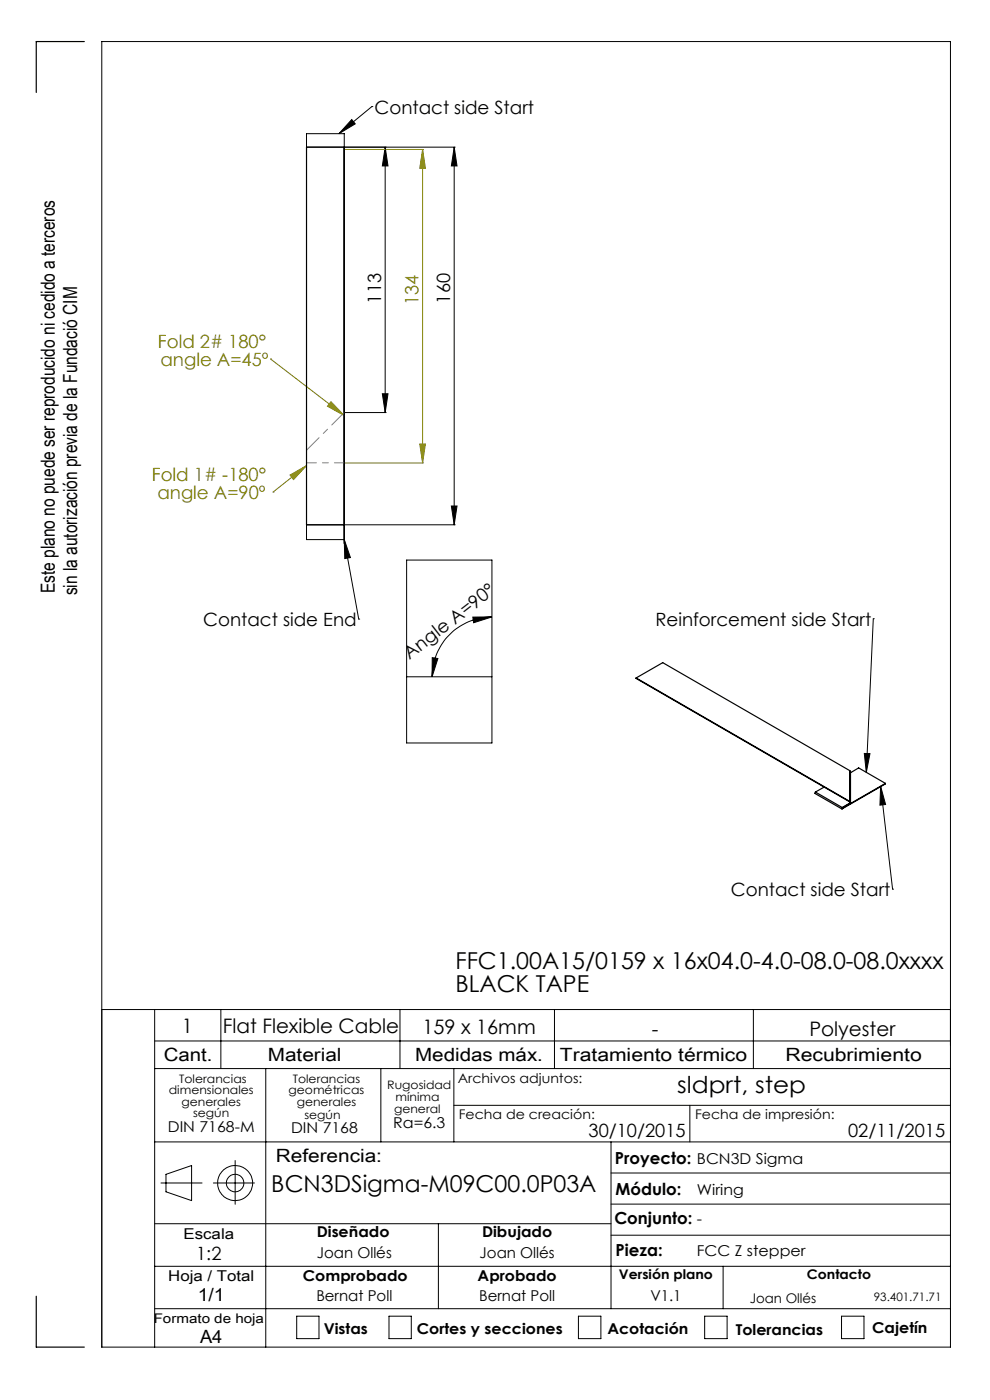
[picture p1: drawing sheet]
<svg xmlns="http://www.w3.org/2000/svg" width="210mm" height="297mm" viewBox="0 0 210 297" stroke-linecap="round" stroke-linejoin="round" font-family="sans-serif">
<g fill="none" stroke="#000" stroke-width=".21">
<path d="M65 31.2h8M74.6 25.4l.8 .9-3.5 2.1zM78.9 22.6h.1M78.9 22.6l-7 5.8M81.7 31.2v56.3M81.7 31.2l.6 4h-1.2zM96.3 31.2v80.1M96.3 31.2l.6 4h-1.2zM96.6 31.2h-23.4M73.2 87.5h8.7M81.1 83.5h1.2l-.6 4zM65 111.3h8"/>
<path d="M73 114.5h-8v-86.1h8v86.9M73 114.5l1.3 3.8-1.2 .2zM73 114.5l3.1 16.8M73.2 111.3h23.4M86.3 118.8h18.1v38.8h-18.1zM95.7 107.3h1.2l-.6 4zM76.1 131.3h.1M91.7 139.5l1.2 .2-1.2 3.9zM100.3 130.9h4.1l-3.9 1.2zM104.4 130.9a12.8 12.8 0 0 0-12.7 12.7M185.2 131.3h.1M185.2 131.3l-1.4 32.6"/>
<path d="M86.3 143.6h18.1M183.3 159.8l1.2 .1-.7 4zM186.8 166.8l1.1 3.9-1.2 .1zM186.8 166.8l2.5 21.8M189.3 188.6h.1M21.6 214.2h180M32.8 214.2v71.6M46.8 214.2v12.5M84.8 214.2v12.5M117.6 214.2v12.5M159.8 214.2v12.5M32.8 220.8h168.8"/>
<path d="M32.8 226.7h168.8M56.4 226.7v59.1M80.8 226.7v15.5M96.3 226.7v15.5M96.3 234.5h105.3M146.3 234.5v7.7M32.8 259.6h96.8M32.8 242.2h168.8M34.1 251h8.8M35.2 249.1l5.4-1.8v7.4l-5.4-1.9zM45.3 251h8.7M49.9 246.2v9.3"/>
<path d="M93 259.6v18M129.6 242.2v35.4M129.6 255.4h72M129.6 248.8h72M32.8 277.6h168.8M32.8 268.6h168.8M62.9 279.2h4.8v4.8h-4.8zM82.5 279.2h4.7v4.8h-4.7zM122.7 279.2h4.8v4.8h-4.8zM129.6 262h72M149.5 279.2h4.7v4.8h-4.7zM153.4 268.6v9"/>
<path d="M178.5 279.2h4.8v4.8h-4.8zM21.6 285.8h180v-277h-180v277"/>
<circle cx="49.9" cy="251" r="3.7"/>
<circle cx="49.9" cy="251" r="1.86"/>
</g>
<path d="M73.2 31.7h16.6M89.6 31.7v66.5M89.6 31.7l.6 4h-1.2zM57.4 76.2h.1M57.4 76.2l15.6 12M65 98.8l-7.1 5.6M70.2 85.2l2.8 3-3.5-2zM73.2 98.2h16.6M89 94.2h1.2l-.6 4zM57.9 104.4h.1M61.5 100.8l3.5-2-2.7 2.9z" fill="none" stroke="#808000" stroke-width=".21"/>
<path d="M17.9 8.8h-10.2v10.8M7.7 275v10.8h10.2" fill="none" stroke="#000" stroke-width=".25"/>
<path d="M65 95.5l8-8" fill="none" stroke="#808080" stroke-width=".21" stroke-dasharray="15.2 1.3 1.3 1.3" stroke-dashoffset="11.5"/>
<path d="M65 98.2h8" fill="none" stroke="#808080" stroke-width=".21" stroke-dasharray="15.2 1.3 1.3 1.3" stroke-dashoffset="13.1"/>
<g fill="#000">
<path d="M81.1 83.5h1.2l-.6 4zM81.7 31.2l.6 4h-1.2z"/>
<path d="M100.3 130.9h4.1l-3.9 1.2zM91.7 139.5l1.2 .2-1.2 3.9z"/>
<path d="M186.8 166.8l1.1 3.9-1.2 .1zM183.3 159.8l1.2 .1-.7 4z"/>
</g>
<path d="M89.6 31.7l.6 4h-1.2zM89 94.2h1.2l-.6 4z" fill="#808000"/>
<g fill="#000">
<path d="M74.6 25.4l.8 .9-3.5 2.1zM73 114.5l1.3 3.8-1.2 .2z"/>
<path d="M96.3 31.2l.6 4h-1.2zM95.7 107.3h1.2l-.6 4z"/>
</g>
<path d="M70.2 85.2l2.8 3-3.5-2zM61.5 100.8l3.5-2-2.7 2.9z" fill="#808000"/>
<g fill="none" stroke="#000" stroke-width=".25">
<path d="M65 31.2h8v80.1h-8zM134.9 143.8l45.4 26.2 .1 .3-.2 .2M134.9 143.8l45.4 26.3-.1 .3-1.6 .9M134.9 143.8l5.7-3.2 39.6 22.9M173 168l-.1 .3 5.6 3.3M173 168l5.6 3.3M174.8 167l-1.8 1M178.6 171.4v.1M178.6 171.3l-.1 .2 .1 .1M178.6 171.3v.1M178.6 171.5v.1M180.2 163.5l.2 .2v6.5"/>
<path d="M180.2 170.5l-1.6 .9M180.2 163.5v7M180.4 163.9l1.7-1 5.7 3.3M187.8 166.2l-9.2 5.3M187.8 166.2l-9.2 5.4"/>
</g>
<g font-size="4.9">
<text x="96.6" y="205.5">FFC1.00A15/0159 x 16x04.0-4.0-08.0-08.0xxxx</text>
<text x="96.6" y="210.4">BLACK TAPE</text>
<text x="143.7" y="231.8">sldprt, step</text>
<text x="57.6" y="253">BCN3DSigma-M09C00.0P03A</text>
</g>
<g font-size="4.2">
<text x="38.6" y="219">1</text>
<text x="47.3" y="219.2">Flat Flexible Cable</text>
<text x="89.6" y="219.4">159 x 16mm</text>
<text x="138.3" y="219.7">-</text>
<text x="171.7" y="219.7">Polyester</text>
</g>
<g font-size="4.1">
<text x="11.6" y="125.8" transform="rotate(-90 11.6 125.8)">Este plano no puede ser reproducido ni cedido a terceros</text>
<text x="16.3" y="126.3" transform="rotate(-90 16.3 126.3)">sin la autorización previa de la Fundació CIM</text>
</g>
<g font-size="3.9">
<text x="79.4" y="24.1">Contact side Start</text>
<text x="80.9" y="64.4" transform="rotate(-90 80.9 64.4)">113</text>
<text x="95.5" y="64.4" transform="rotate(-90 95.5 64.4)">160</text>
<text x="43.1" y="132.8">Contact side End</text>
<text x="139" y="132.7">Reinforcement side Start</text>
<text x="86.9" y="140" transform="rotate(-38 86.9 140)">Angle A=90°</text>
<text x="155" y="190.1">Contact side Start</text>
<text x="34.8" y="225">Cant.</text>
<text x="56.8" y="225">Material</text>
<text x="88.1" y="225">Medidas máx.</text>
<text x="118.8" y="225">Tratamiento térmico</text>
<text x="166.6" y="225">Recubrimiento</text>
<text x="124.8" y="241.3">30/10/2015</text>
<text x="179.9" y="241.3">02/11/2015</text>
<text x="58.5" y="246.5">Referencia:</text>
<text x="41.6" y="267.2">1:2</text>
<text x="41.9" y="276.1">1/1</text>
<text x="42.4" y="284.9">A4</text>
</g>
<g font-size="3.9" fill="#808000">
<text x="88.8" y="64.7" transform="rotate(-90 88.8 64.7)">134</text>
<text x="33.5" y="73.7">Fold 2# 180°</text>
<text x="34" y="77.6">angle A=45º</text>
<text x="32.2" y="101.9">Fold 1# -180°</text>
<text x="33.4" y="105.8">angle A=90º</text>
</g>
<g font-size="3.5">
<text x="130.5" y="246.8">Proyecto: BCN3D Sigma</text>
<text x="130.6" y="253.4">Módulo:</text>
<text x="130.3" y="259.8">Conjunto: -</text>
<text x="130.6" y="266.4">Pieza:</text>
</g>
<g font-size="3.2">
<text x="83.4" y="239.3">Ra=6.3</text>
<text x="35.6" y="240.1">DIN 7168-M</text>
<text x="61.7" y="240.4">DIN 7168</text>
<text x="147.8" y="253.4">Wiring</text>
<text x="38.9" y="262.9">Escala</text>
<text x="67.2" y="262.5">Diseñado</text>
<text x="102.3" y="262.5">Dibujado</text>
<text x="67.2" y="266.8">Joan Ollés</text>
<text x="101.7" y="266.8">Joan Ollés</text>
<text x="147.8" y="266.4">FCC Z stepper</text>
<text x="35.7" y="271.7">Hoja / Total</text>
<text x="64.2" y="271.7">Comprobado</text>
<text x="101.3" y="271.7">Aprobado</text>
<text x="67.1" y="276.1">Bernat Poll</text>
<text x="101.6" y="276.1">Bernat Poll</text>
<text x="138" y="276.1">V1.1</text>
<text x="68.7" y="283.1">Vistas</text>
<text x="88.4" y="283.1">Cortes y secciones</text>
<text x="128.8" y="283.1">Acotación</text>
<text x="156.1" y="283.2">Tolerancias</text>
<text x="185" y="282.8">Cajetín</text>
</g>
<g font-size="2.8">
<text x="97.1" y="229.7">Archivos adjuntos:</text>
<text x="97.3" y="237.4">Fecha de creación:</text>
<text x="147.4" y="237.4">Fecha de impresión:</text>
<text x="131.3" y="271.4">Versión plano</text>
<text x="171.2" y="271.4">Contacto</text>
<text x="32.6" y="280.7">Formato de hoja</text>
<text x="159" y="276.3">Joan Ollés</text>
</g>
<g font-size="2.5">
<text x="35.8" y="232.1">dimensionales</text>
<text x="38" y="229.6">Tolerancias</text>
<text x="61.2" y="232.1">geométricas</text>
<text x="62.1" y="229.6">Tolerancias</text>
<text x="82.1" y="231">Rugosidad</text>
<text x="83.9" y="233.5">mínima</text>
<text x="38.5" y="234.6">generales</text>
<text x="41" y="237.1">según</text>
<text x="62.9" y="234.6">generales</text>
<text x="64.6" y="237.3">según</text>
<text x="83.6" y="236.2">general</text>
<text x="185.4" y="276.1">93.401.71.71</text>
</g>
</svg>
